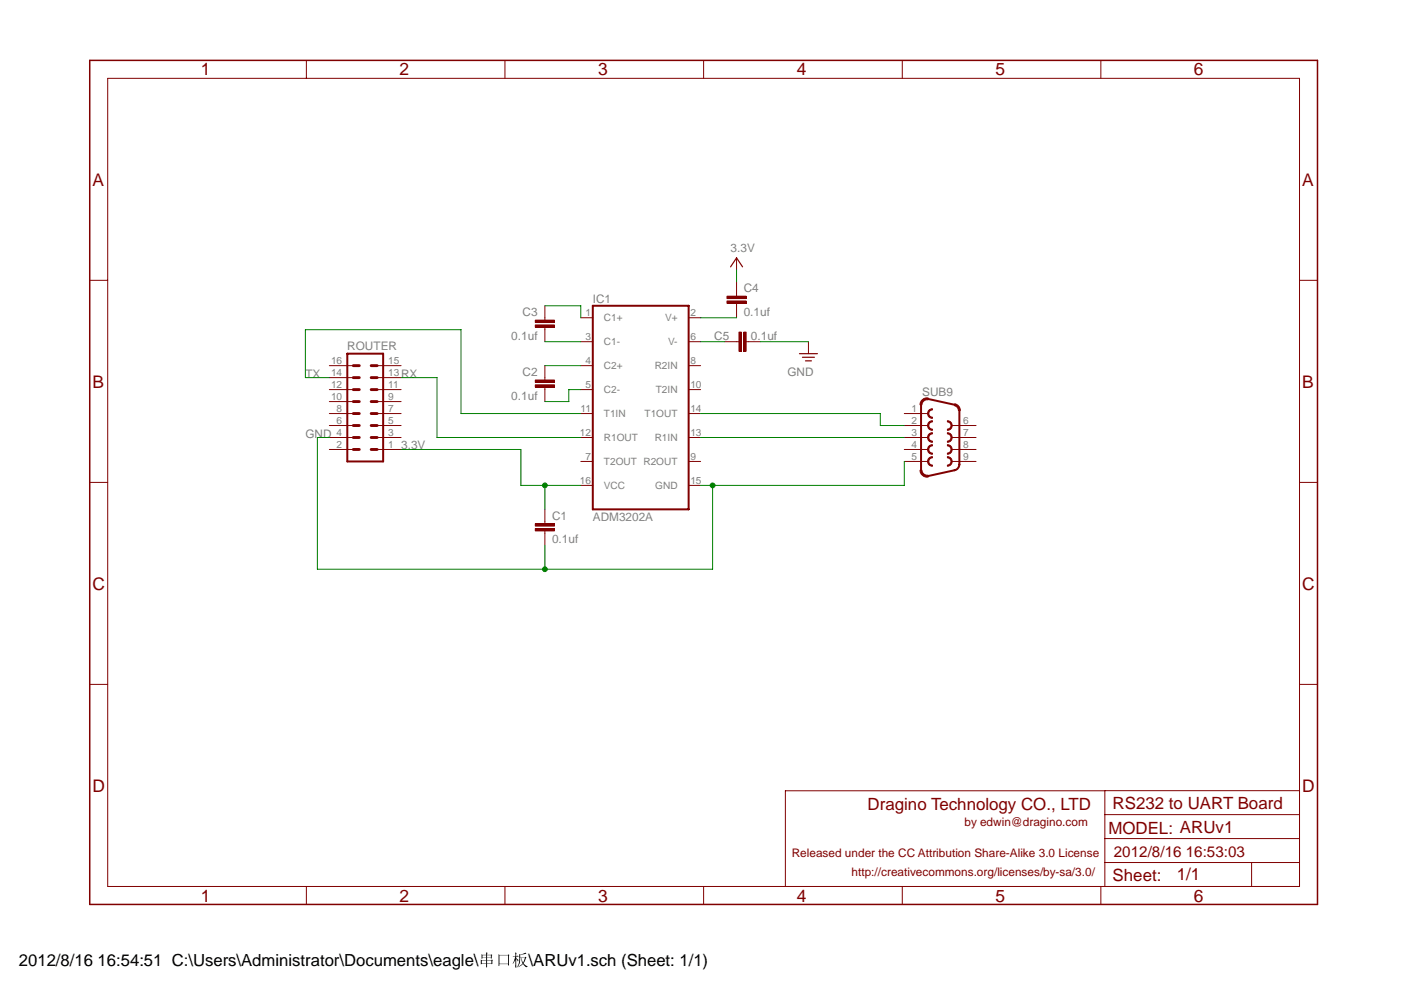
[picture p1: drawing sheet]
<?xml version="1.0" encoding="utf-8"?>
<!DOCTYPE eagle SYSTEM "eagle.dtd">
<eagle version="6.1">
<drawing>
<settings>
<setting alwaysvectorfont="no"/>
<setting verticaltext="up"/>
</settings>
<grid distance="0.1" unitdist="inch" unit="inch" style="lines" multiple="1" display="no" altdistance="0.01" altunitdist="inch" altunit="inch"/>
<schematic xreflabel="%F%N/%S.%C%R" xrefpart="/%S.%C%R">
<libraries>
<library name="frames">
<symbols>
<symbol name="A4L-LOC">
<wire x1="256.54" y1="3.81" x2="256.54" y2="8.89" width="0.1016" layer="94"/>
<wire x1="256.54" y1="8.89" x2="256.54" y2="13.97" width="0.1016" layer="94"/>
<wire x1="256.54" y1="13.97" x2="256.54" y2="19.05" width="0.1016" layer="94"/>
<wire x1="256.54" y1="19.05" x2="256.54" y2="24.13" width="0.1016" layer="94"/>
<wire x1="215.265" y1="24.13" x2="256.54" y2="24.13" width="0.1016" layer="94"/>
<wire x1="246.38" y1="3.81" x2="246.38" y2="8.89" width="0.1016" layer="94"/>
<wire x1="246.38" y1="8.89" x2="256.54" y2="8.89" width="0.1016" layer="94"/>
<wire x1="246.38" y1="8.89" x2="215.265" y2="8.89" width="0.1016" layer="94"/>
<wire x1="215.265" y1="8.89" x2="215.265" y2="3.81" width="0.1016" layer="94"/>
<wire x1="215.265" y1="8.89" x2="215.265" y2="13.97" width="0.1016" layer="94"/>
<wire x1="215.265" y1="13.97" x2="256.54" y2="13.97" width="0.1016" layer="94"/>
<wire x1="215.265" y1="13.97" x2="215.265" y2="19.05" width="0.1016" layer="94"/>
<wire x1="215.265" y1="19.05" x2="256.54" y2="19.05" width="0.1016" layer="94"/>
<wire x1="215.265" y1="19.05" x2="215.265" y2="24.13" width="0.1016" layer="94"/>
<wire x1="215.2942" y1="24.1067" x2="147.5129" y2="24.1067" width="0.1016" layer="94"/>
<wire x1="147.5129" y1="24.1067" x2="147.5129" y2="3.9244" width="0.1016" layer="94"/>
<text x="231.17" y="15.24" size="2.54" layer="94">&gt;DRAWING_NAME</text>
<text x="217.17" y="10.16" size="2.286" layer="94">&gt;LAST_DATE_TIME</text>
<text x="230.505" y="5.08" size="2.54" layer="94">&gt;SHEET</text>
<text x="216.916" y="4.953" size="2.54" layer="94">Sheet:</text>
<text x="164.9595" y="19.9463" size="2.54" layer="94">Dragino Technology CO., LTD</text>
<text x="161.56" y="6.08" size="1.778" layer="94">http://creativecommons.org/licenses/by-sa/3.0/</text>
<text x="148.86" y="10.16" size="1.778" layer="94">Released under the CC Attribution Share-Alike 3.0 License</text>
<text x="185.4932" y="16.7072" size="1.778" layer="94">by edwin@dragino.com</text>
<text x="216" y="15" size="2.54" layer="94">MODEL:</text>
<frame x1="0" y1="0" x2="260.35" y2="179.07" columns="6" rows="4" layer="94"/>
</symbol>
</symbols>
<devicesets>
<deviceset name="A4L-LOC" prefix="FRAME" uservalue="yes">
<gates>
<gate name="G$1" symbol="A4L-LOC" x="0" y="0"/>
</gates>
<devices>
<device name="">
<technologies>
<technology name=""/>
</technologies>
</device>
</devices>
</deviceset>
</devicesets>
</library>
<library name="con-lstb">
<symbols>
<symbol name="MA08-2">
<wire x1="3.81" y1="-10.16" x2="-3.81" y2="-10.16" width="0.4064" layer="94"/>
<wire x1="1.27" y1="-2.54" x2="2.54" y2="-2.54" width="0.6096" layer="94"/>
<wire x1="1.27" y1="-5.08" x2="2.54" y2="-5.08" width="0.6096" layer="94"/>
<wire x1="1.27" y1="-7.62" x2="2.54" y2="-7.62" width="0.6096" layer="94"/>
<wire x1="-2.54" y1="-2.54" x2="-1.27" y2="-2.54" width="0.6096" layer="94"/>
<wire x1="-2.54" y1="-5.08" x2="-1.27" y2="-5.08" width="0.6096" layer="94"/>
<wire x1="-2.54" y1="-7.62" x2="-1.27" y2="-7.62" width="0.6096" layer="94"/>
<wire x1="1.27" y1="2.54" x2="2.54" y2="2.54" width="0.6096" layer="94"/>
<wire x1="1.27" y1="0" x2="2.54" y2="0" width="0.6096" layer="94"/>
<wire x1="-2.54" y1="2.54" x2="-1.27" y2="2.54" width="0.6096" layer="94"/>
<wire x1="-2.54" y1="0" x2="-1.27" y2="0" width="0.6096" layer="94"/>
<wire x1="1.27" y1="10.16" x2="2.54" y2="10.16" width="0.6096" layer="94"/>
<wire x1="1.27" y1="7.62" x2="2.54" y2="7.62" width="0.6096" layer="94"/>
<wire x1="1.27" y1="5.08" x2="2.54" y2="5.08" width="0.6096" layer="94"/>
<wire x1="-2.54" y1="10.16" x2="-1.27" y2="10.16" width="0.6096" layer="94"/>
<wire x1="-2.54" y1="7.62" x2="-1.27" y2="7.62" width="0.6096" layer="94"/>
<wire x1="-2.54" y1="5.08" x2="-1.27" y2="5.08" width="0.6096" layer="94"/>
<wire x1="-3.81" y1="12.7" x2="-3.81" y2="-10.16" width="0.4064" layer="94"/>
<wire x1="3.81" y1="-10.16" x2="3.81" y2="12.7" width="0.4064" layer="94"/>
<wire x1="-3.81" y1="12.7" x2="3.81" y2="12.7" width="0.4064" layer="94"/>
<text x="-3.81" y="-12.7" size="1.778" layer="96">&gt;VALUE</text>
<text x="-3.81" y="13.462" size="1.778" layer="95">&gt;NAME</text>
<pin name="1" x="7.62" y="-7.62" visible="pad" length="middle" direction="pas" swaplevel="1" rot="R180"/>
<pin name="3" x="7.62" y="-5.08" visible="pad" length="middle" direction="pas" swaplevel="1" rot="R180"/>
<pin name="5" x="7.62" y="-2.54" visible="pad" length="middle" direction="pas" swaplevel="1" rot="R180"/>
<pin name="2" x="-7.62" y="-7.62" visible="pad" length="middle" direction="pas" swaplevel="1"/>
<pin name="4" x="-7.62" y="-5.08" visible="pad" length="middle" direction="pas" swaplevel="1"/>
<pin name="6" x="-7.62" y="-2.54" visible="pad" length="middle" direction="pas" swaplevel="1"/>
<pin name="7" x="7.62" y="0" visible="pad" length="middle" direction="pas" swaplevel="1" rot="R180"/>
<pin name="9" x="7.62" y="2.54" visible="pad" length="middle" direction="pas" swaplevel="1" rot="R180"/>
<pin name="8" x="-7.62" y="0" visible="pad" length="middle" direction="pas" swaplevel="1"/>
<pin name="10" x="-7.62" y="2.54" visible="pad" length="middle" direction="pas" swaplevel="1"/>
<pin name="11" x="7.62" y="5.08" visible="pad" length="middle" direction="pas" swaplevel="1" rot="R180"/>
<pin name="13" x="7.62" y="7.62" visible="pad" length="middle" direction="pas" swaplevel="1" rot="R180"/>
<pin name="15" x="7.62" y="10.16" visible="pad" length="middle" direction="pas" swaplevel="1" rot="R180"/>
<pin name="12" x="-7.62" y="5.08" visible="pad" length="middle" direction="pas" swaplevel="1"/>
<pin name="14" x="-7.62" y="7.62" visible="pad" length="middle" direction="pas" swaplevel="1"/>
<pin name="16" x="-7.62" y="10.16" visible="pad" length="middle" direction="pas" swaplevel="1"/>
</symbol>
</symbols>
<devicesets>
<deviceset name="MA08-2" prefix="SV" uservalue="yes">
<gates>
<gate name="G$1" symbol="MA08-2" x="0" y="0"/>
</gates>
<devices>
<device name="" package="MA08-2">
<connects>
<connect gate="G$1" pin="1" pad="1"/>
<connect gate="G$1" pin="10" pad="10"/>
<connect gate="G$1" pin="11" pad="11"/>
<connect gate="G$1" pin="12" pad="12"/>
<connect gate="G$1" pin="13" pad="13"/>
<connect gate="G$1" pin="14" pad="14"/>
<connect gate="G$1" pin="15" pad="15"/>
<connect gate="G$1" pin="16" pad="16"/>
<connect gate="G$1" pin="2" pad="2"/>
<connect gate="G$1" pin="3" pad="3"/>
<connect gate="G$1" pin="4" pad="4"/>
<connect gate="G$1" pin="5" pad="5"/>
<connect gate="G$1" pin="6" pad="6"/>
<connect gate="G$1" pin="7" pad="7"/>
<connect gate="G$1" pin="8" pad="8"/>
<connect gate="G$1" pin="9" pad="9"/>
</connects>
<technologies>
<technology name="">
<attribute name="MF" value="" constant="no"/>
<attribute name="MPN" value="" constant="no"/>
<attribute name="OC_FARNELL" value="unknown" constant="no"/>
<attribute name="OC_NEWARK" value="unknown" constant="no"/>
</technology>
</technologies>
</device>
</devices>
</deviceset>
</devicesets>
</library>
<library name="maxim - ??">
<symbols>
<symbol name="MAX3221">
<wire x1="-10.16" y1="17.78" x2="10.16" y2="17.78" width="0.4064" layer="94"/>
<wire x1="10.16" y1="-25.4" x2="10.16" y2="17.78" width="0.4064" layer="94"/>
<wire x1="10.16" y1="-25.4" x2="-10.16" y2="-25.4" width="0.4064" layer="94"/>
<wire x1="-10.16" y1="17.78" x2="-10.16" y2="-25.4" width="0.4064" layer="94"/>
<text x="-10.16" y="18.415" size="1.778" layer="95">&gt;NAME</text>
<text x="-10.16" y="-27.94" size="1.778" layer="96">&gt;VALUE</text>
<pin name="C1+" x="-12.7" y="15.24" length="short" direction="pas"/>
<pin name="C1-" x="-12.7" y="10.16" length="short" direction="pas"/>
<pin name="C2+" x="-12.7" y="5.08" length="short" direction="pas"/>
<pin name="C2-" x="-12.7" y="0" length="short" direction="pas"/>
<pin name="T1IN" x="-12.7" y="-5.08" length="short" direction="in"/>
<pin name="R1OUT" x="-12.7" y="-10.16" length="short" direction="out"/>
<pin name="V+" x="12.7" y="15.24" length="short" direction="pas" rot="R180"/>
<pin name="V-" x="12.7" y="10.16" length="short" direction="pas" rot="R180"/>
<pin name="T1OUT" x="12.7" y="-5.08" length="short" direction="out" rot="R180"/>
<pin name="R1IN" x="12.7" y="-10.16" length="short" direction="in" rot="R180"/>
<pin name="R2OUT" x="12.7" y="-15.24" length="short" direction="in" rot="R180"/>
<pin name="R2IN" x="12.7" y="5.08" length="short" direction="in" rot="R180"/>
<pin name="T2IN" x="12.7" y="0" length="short" direction="in" rot="R180"/>
<pin name="T2OUT" x="-12.7" y="-15.24" length="short" direction="in"/>
<pin name="VCC" x="-12.7" y="-20.32" length="short"/>
<pin name="GND" x="12.7" y="-20.32" length="short" rot="R180"/>
</symbol>
</symbols>
<devicesets>
<deviceset name="MAX3221*" prefix="IC">
<gates>
<gate name="G$1" symbol="MAX3221" x="0" y="0"/>
</gates>
<devices>
<device name="AE" package="SSOP16">
<connects>
<connect gate="G$1" pin="C1+" pad="1"/>
<connect gate="G$1" pin="C1-" pad="3"/>
<connect gate="G$1" pin="C2+" pad="4"/>
<connect gate="G$1" pin="C2-" pad="5"/>
<connect gate="G$1" pin="GND" pad="15"/>
<connect gate="G$1" pin="R1IN" pad="13"/>
<connect gate="G$1" pin="R1OUT" pad="12"/>
<connect gate="G$1" pin="R2IN" pad="8"/>
<connect gate="G$1" pin="R2OUT" pad="9"/>
<connect gate="G$1" pin="T1IN" pad="11"/>
<connect gate="G$1" pin="T1OUT" pad="14"/>
<connect gate="G$1" pin="T2IN" pad="10"/>
<connect gate="G$1" pin="T2OUT" pad="7"/>
<connect gate="G$1" pin="V+" pad="2"/>
<connect gate="G$1" pin="V-" pad="6"/>
<connect gate="G$1" pin="VCC" pad="16"/>
</connects>
<technologies>
<technology name="C">
<attribute name="MF" value="MAXIM" constant="no"/>
<attribute name="MPN" value="MAX3221CAE+" constant="no"/>
<attribute name="OC_FARNELL" value="9724508" constant="no"/>
<attribute name="OC_NEWARK" value="53K7474" constant="no"/>
</technology>
<technology name="E">
<attribute name="MF" value="MAXIM" constant="no"/>
<attribute name="MPN" value="MAX3221EAE+" constant="no"/>
<attribute name="OC_FARNELL" value="9725440" constant="no"/>
<attribute name="OC_NEWARK" value="68K4609" constant="no"/>
</technology>
</technologies>
</device>
<device name="UE" package="TSSOP16">
<connects>
<connect gate="G$1" pin="C1+" pad="1"/>
<connect gate="G$1" pin="C1-" pad="3"/>
<connect gate="G$1" pin="C2+" pad="4"/>
<connect gate="G$1" pin="C2-" pad="5"/>
<connect gate="G$1" pin="GND" pad="15"/>
<connect gate="G$1" pin="R1IN" pad="13"/>
<connect gate="G$1" pin="R1OUT" pad="12"/>
<connect gate="G$1" pin="R2IN" pad="8"/>
<connect gate="G$1" pin="R2OUT" pad="9"/>
<connect gate="G$1" pin="T1IN" pad="11"/>
<connect gate="G$1" pin="T1OUT" pad="14"/>
<connect gate="G$1" pin="T2IN" pad="10"/>
<connect gate="G$1" pin="T2OUT" pad="7"/>
<connect gate="G$1" pin="V+" pad="2"/>
<connect gate="G$1" pin="V-" pad="6"/>
<connect gate="G$1" pin="VCC" pad="16"/>
</connects>
<technologies>
<technology name="C">
<attribute name="MF" value="MAXIM" constant="no"/>
<attribute name="MPN" value="MAX3221CUE+" constant="no"/>
<attribute name="OC_FARNELL" value="1379915" constant="no"/>
<attribute name="OC_NEWARK" value="68K4608" constant="no"/>
</technology>
<technology name="E">
<attribute name="MF" value="MAXIM" constant="no"/>
<attribute name="MPN" value="MAX3221EUE+" constant="no"/>
<attribute name="OC_FARNELL" value="1379916" constant="no"/>
<attribute name="OC_NEWARK" value="67K4827" constant="no"/>
</technology>
</technologies>
</device>
</devices>
</deviceset>
</devicesets>
</library>
<library name="resistor">
<symbols>
<symbol name="C-EU">
<wire x1="0" y1="0" x2="0" y2="-0.508" width="0.1524" layer="94"/>
<wire x1="0" y1="-2.54" x2="0" y2="-2.032" width="0.1524" layer="94"/>
<text x="1.524" y="0.381" size="1.778" layer="95">&gt;NAME</text>
<text x="1.524" y="-4.699" size="1.778" layer="96">&gt;VALUE</text>
<rectangle x1="-2.032" y1="-2.032" x2="2.032" y2="-1.524" layer="94"/>
<rectangle x1="-2.032" y1="-1.016" x2="2.032" y2="-0.508" layer="94"/>
<pin name="1" x="0" y="2.54" visible="off" length="short" direction="pas" swaplevel="1" rot="R270"/>
<pin name="2" x="0" y="-5.08" visible="off" length="short" direction="pas" swaplevel="1" rot="R90"/>
</symbol>
</symbols>
<devicesets>
<deviceset name="C-EU" prefix="C" uservalue="yes">
<gates>
<gate name="G$1" symbol="C-EU" x="0" y="0"/>
</gates>
<devices>
<device name="C0402" package="C0402">
<connects>
<connect gate="G$1" pin="1" pad="1"/>
<connect gate="G$1" pin="2" pad="2"/>
</connects>
<technologies>
<technology name=""/>
</technologies>
</device>
<device name="C0504" package="C0504">
<connects>
<connect gate="G$1" pin="1" pad="1"/>
<connect gate="G$1" pin="2" pad="2"/>
</connects>
<technologies>
<technology name=""/>
</technologies>
</device>
<device name="C0603" package="C0603">
<connects>
<connect gate="G$1" pin="1" pad="1"/>
<connect gate="G$1" pin="2" pad="2"/>
</connects>
<technologies>
<technology name=""/>
</technologies>
</device>
<device name="C0805" package="C0805">
<connects>
<connect gate="G$1" pin="1" pad="1"/>
<connect gate="G$1" pin="2" pad="2"/>
</connects>
<technologies>
<technology name=""/>
</technologies>
</device>
<device name="C1005" package="C1005">
<connects>
<connect gate="G$1" pin="1" pad="1"/>
<connect gate="G$1" pin="2" pad="2"/>
</connects>
<technologies>
<technology name=""/>
</technologies>
</device>
<device name="C1206" package="C1206">
<connects>
<connect gate="G$1" pin="1" pad="1"/>
<connect gate="G$1" pin="2" pad="2"/>
</connects>
<technologies>
<technology name=""/>
</technologies>
</device>
<device name="C1210" package="C1210">
<connects>
<connect gate="G$1" pin="1" pad="1"/>
<connect gate="G$1" pin="2" pad="2"/>
</connects>
<technologies>
<technology name=""/>
</technologies>
</device>
<device name="C1310" package="C1310">
<connects>
<connect gate="G$1" pin="1" pad="1"/>
<connect gate="G$1" pin="2" pad="2"/>
</connects>
<technologies>
<technology name=""/>
</technologies>
</device>
<device name="C1608" package="C1608">
<connects>
<connect gate="G$1" pin="1" pad="1"/>
<connect gate="G$1" pin="2" pad="2"/>
</connects>
<technologies>
<technology name=""/>
</technologies>
</device>
<device name="C1812" package="C1812">
<connects>
<connect gate="G$1" pin="1" pad="1"/>
<connect gate="G$1" pin="2" pad="2"/>
</connects>
<technologies>
<technology name=""/>
</technologies>
</device>
<device name="C1825" package="C1825">
<connects>
<connect gate="G$1" pin="1" pad="1"/>
<connect gate="G$1" pin="2" pad="2"/>
</connects>
<technologies>
<technology name=""/>
</technologies>
</device>
<device name="C2012" package="C2012">
<connects>
<connect gate="G$1" pin="1" pad="1"/>
<connect gate="G$1" pin="2" pad="2"/>
</connects>
<technologies>
<technology name=""/>
</technologies>
</device>
<device name="C3216" package="C3216">
<connects>
<connect gate="G$1" pin="1" pad="1"/>
<connect gate="G$1" pin="2" pad="2"/>
</connects>
<technologies>
<technology name=""/>
</technologies>
</device>
<device name="C3225" package="C3225">
<connects>
<connect gate="G$1" pin="1" pad="1"/>
<connect gate="G$1" pin="2" pad="2"/>
</connects>
<technologies>
<technology name=""/>
</technologies>
</device>
<device name="C4532" package="C4532">
<connects>
<connect gate="G$1" pin="1" pad="1"/>
<connect gate="G$1" pin="2" pad="2"/>
</connects>
<technologies>
<technology name=""/>
</technologies>
</device>
<device name="C4564" package="C4564">
<connects>
<connect gate="G$1" pin="1" pad="1"/>
<connect gate="G$1" pin="2" pad="2"/>
</connects>
<technologies>
<technology name=""/>
</technologies>
</device>
<device name="025-024X044" package="C025-024X044">
<connects>
<connect gate="G$1" pin="1" pad="1"/>
<connect gate="G$1" pin="2" pad="2"/>
</connects>
<technologies>
<technology name=""/>
</technologies>
</device>
<device name="025-025X050" package="C025-025X050">
<connects>
<connect gate="G$1" pin="1" pad="1"/>
<connect gate="G$1" pin="2" pad="2"/>
</connects>
<technologies>
<technology name=""/>
</technologies>
</device>
<device name="025-030X050" package="C025-030X050">
<connects>
<connect gate="G$1" pin="1" pad="1"/>
<connect gate="G$1" pin="2" pad="2"/>
</connects>
<technologies>
<technology name=""/>
</technologies>
</device>
<device name="025-040X050" package="C025-040X050">
<connects>
<connect gate="G$1" pin="1" pad="1"/>
<connect gate="G$1" pin="2" pad="2"/>
</connects>
<technologies>
<technology name=""/>
</technologies>
</device>
<device name="025-050X050" package="C025-050X050">
<connects>
<connect gate="G$1" pin="1" pad="1"/>
<connect gate="G$1" pin="2" pad="2"/>
</connects>
<technologies>
<technology name=""/>
</technologies>
</device>
<device name="025-060X050" package="C025-060X050">
<connects>
<connect gate="G$1" pin="1" pad="1"/>
<connect gate="G$1" pin="2" pad="2"/>
</connects>
<technologies>
<technology name=""/>
</technologies>
</device>
<device name="C025_050-024X070" package="C025_050-024X070">
<connects>
<connect gate="G$1" pin="1" pad="1"/>
<connect gate="G$1" pin="2" pad="2"/>
</connects>
<technologies>
<technology name=""/>
</technologies>
</device>
<device name="025_050-025X075" package="C025_050-025X075">
<connects>
<connect gate="G$1" pin="1" pad="1"/>
<connect gate="G$1" pin="2" pad="2"/>
</connects>
<technologies>
<technology name=""/>
</technologies>
</device>
<device name="025_050-035X075" package="C025_050-035X075">
<connects>
<connect gate="G$1" pin="1" pad="1"/>
<connect gate="G$1" pin="2" pad="2"/>
</connects>
<technologies>
<technology name=""/>
</technologies>
</device>
<device name="025_050-045X075" package="C025_050-045X075">
<connects>
<connect gate="G$1" pin="1" pad="1"/>
<connect gate="G$1" pin="2" pad="2"/>
</connects>
<technologies>
<technology name=""/>
</technologies>
</device>
<device name="025_050-055X075" package="C025_050-055X075">
<connects>
<connect gate="G$1" pin="1" pad="1"/>
<connect gate="G$1" pin="2" pad="2"/>
</connects>
<technologies>
<technology name=""/>
</technologies>
</device>
<device name="050-024X044" package="C050-024X044">
<connects>
<connect gate="G$1" pin="1" pad="1"/>
<connect gate="G$1" pin="2" pad="2"/>
</connects>
<technologies>
<technology name=""/>
</technologies>
</device>
<device name="050-025X075" package="C050-025X075">
<connects>
<connect gate="G$1" pin="1" pad="1"/>
<connect gate="G$1" pin="2" pad="2"/>
</connects>
<technologies>
<technology name=""/>
</technologies>
</device>
<device name="050-045X075" package="C050-045X075">
<connects>
<connect gate="G$1" pin="1" pad="1"/>
<connect gate="G$1" pin="2" pad="2"/>
</connects>
<technologies>
<technology name=""/>
</technologies>
</device>
<device name="050-030X075" package="C050-030X075">
<connects>
<connect gate="G$1" pin="1" pad="1"/>
<connect gate="G$1" pin="2" pad="2"/>
</connects>
<technologies>
<technology name=""/>
</technologies>
</device>
<device name="050-050X075" package="C050-050X075">
<connects>
<connect gate="G$1" pin="1" pad="1"/>
<connect gate="G$1" pin="2" pad="2"/>
</connects>
<technologies>
<technology name=""/>
</technologies>
</device>
<device name="050-055X075" package="C050-055X075">
<connects>
<connect gate="G$1" pin="1" pad="1"/>
<connect gate="G$1" pin="2" pad="2"/>
</connects>
<technologies>
<technology name=""/>
</technologies>
</device>
<device name="050-075X075" package="C050-075X075">
<connects>
<connect gate="G$1" pin="1" pad="1"/>
<connect gate="G$1" pin="2" pad="2"/>
</connects>
<technologies>
<technology name=""/>
</technologies>
</device>
<device name="050H075X075" package="C050H075X075">
<connects>
<connect gate="G$1" pin="1" pad="1"/>
<connect gate="G$1" pin="2" pad="2"/>
</connects>
<technologies>
<technology name=""/>
</technologies>
</device>
<device name="075-032X103" package="C075-032X103">
<connects>
<connect gate="G$1" pin="1" pad="1"/>
<connect gate="G$1" pin="2" pad="2"/>
</connects>
<technologies>
<technology name=""/>
</technologies>
</device>
<device name="075-042X103" package="C075-042X103">
<connects>
<connect gate="G$1" pin="1" pad="1"/>
<connect gate="G$1" pin="2" pad="2"/>
</connects>
<technologies>
<technology name=""/>
</technologies>
</device>
<device name="075-052X106" package="C075-052X106">
<connects>
<connect gate="G$1" pin="1" pad="1"/>
<connect gate="G$1" pin="2" pad="2"/>
</connects>
<technologies>
<technology name=""/>
</technologies>
</device>
<device name="102-043X133" package="C102-043X133">
<connects>
<connect gate="G$1" pin="1" pad="1"/>
<connect gate="G$1" pin="2" pad="2"/>
</connects>
<technologies>
<technology name=""/>
</technologies>
</device>
<device name="102-054X133" package="C102-054X133">
<connects>
<connect gate="G$1" pin="1" pad="1"/>
<connect gate="G$1" pin="2" pad="2"/>
</connects>
<technologies>
<technology name=""/>
</technologies>
</device>
<device name="102-064X133" package="C102-064X133">
<connects>
<connect gate="G$1" pin="1" pad="1"/>
<connect gate="G$1" pin="2" pad="2"/>
</connects>
<technologies>
<technology name=""/>
</technologies>
</device>
<device name="102_152-062X184" package="C102_152-062X184">
<connects>
<connect gate="G$1" pin="1" pad="1"/>
<connect gate="G$1" pin="2" pad="2"/>
</connects>
<technologies>
<technology name=""/>
</technologies>
</device>
<device name="150-054X183" package="C150-054X183">
<connects>
<connect gate="G$1" pin="1" pad="1"/>
<connect gate="G$1" pin="2" pad="2"/>
</connects>
<technologies>
<technology name=""/>
</technologies>
</device>
<device name="150-064X183" package="C150-064X183">
<connects>
<connect gate="G$1" pin="1" pad="1"/>
<connect gate="G$1" pin="2" pad="2"/>
</connects>
<technologies>
<technology name=""/>
</technologies>
</device>
<device name="150-072X183" package="C150-072X183">
<connects>
<connect gate="G$1" pin="1" pad="1"/>
<connect gate="G$1" pin="2" pad="2"/>
</connects>
<technologies>
<technology name=""/>
</technologies>
</device>
<device name="150-084X183" package="C150-084X183">
<connects>
<connect gate="G$1" pin="1" pad="1"/>
<connect gate="G$1" pin="2" pad="2"/>
</connects>
<technologies>
<technology name=""/>
</technologies>
</device>
<device name="150-091X182" package="C150-091X182">
<connects>
<connect gate="G$1" pin="1" pad="1"/>
<connect gate="G$1" pin="2" pad="2"/>
</connects>
<technologies>
<technology name=""/>
</technologies>
</device>
<device name="225-062X268" package="C225-062X268">
<connects>
<connect gate="G$1" pin="1" pad="1"/>
<connect gate="G$1" pin="2" pad="2"/>
</connects>
<technologies>
<technology name=""/>
</technologies>
</device>
<device name="225-074X268" package="C225-074X268">
<connects>
<connect gate="G$1" pin="1" pad="1"/>
<connect gate="G$1" pin="2" pad="2"/>
</connects>
<technologies>
<technology name=""/>
</technologies>
</device>
<device name="225-087X268" package="C225-087X268">
<connects>
<connect gate="G$1" pin="1" pad="1"/>
<connect gate="G$1" pin="2" pad="2"/>
</connects>
<technologies>
<technology name=""/>
</technologies>
</device>
<device name="225-108X268" package="C225-108X268">
<connects>
<connect gate="G$1" pin="1" pad="1"/>
<connect gate="G$1" pin="2" pad="2"/>
</connects>
<technologies>
<technology name=""/>
</technologies>
</device>
<device name="225-113X268" package="C225-113X268">
<connects>
<connect gate="G$1" pin="1" pad="1"/>
<connect gate="G$1" pin="2" pad="2"/>
</connects>
<technologies>
<technology name=""/>
</technologies>
</device>
<device name="275-093X316" package="C275-093X316">
<connects>
<connect gate="G$1" pin="1" pad="1"/>
<connect gate="G$1" pin="2" pad="2"/>
</connects>
<technologies>
<technology name=""/>
</technologies>
</device>
<device name="275-113X316" package="C275-113X316">
<connects>
<connect gate="G$1" pin="1" pad="1"/>
<connect gate="G$1" pin="2" pad="2"/>
</connects>
<technologies>
<technology name=""/>
</technologies>
</device>
<device name="275-134X316" package="C275-134X316">
<connects>
<connect gate="G$1" pin="1" pad="1"/>
<connect gate="G$1" pin="2" pad="2"/>
</connects>
<technologies>
<technology name=""/>
</technologies>
</device>
<device name="275-205X316" package="C275-205X316">
<connects>
<connect gate="G$1" pin="1" pad="1"/>
<connect gate="G$1" pin="2" pad="2"/>
</connects>
<technologies>
<technology name=""/>
</technologies>
</device>
<device name="325-137X374" package="C325-137X374">
<connects>
<connect gate="G$1" pin="1" pad="1"/>
<connect gate="G$1" pin="2" pad="2"/>
</connects>
<technologies>
<technology name=""/>
</technologies>
</device>
<device name="325-162X374" package="C325-162X374">
<connects>
<connect gate="G$1" pin="1" pad="1"/>
<connect gate="G$1" pin="2" pad="2"/>
</connects>
<technologies>
<technology name=""/>
</technologies>
</device>
<device name="325-182X374" package="C325-182X374">
<connects>
<connect gate="G$1" pin="1" pad="1"/>
<connect gate="G$1" pin="2" pad="2"/>
</connects>
<technologies>
<technology name=""/>
</technologies>
</device>
<device name="375-192X418" package="C375-192X418">
<connects>
<connect gate="G$1" pin="1" pad="1"/>
<connect gate="G$1" pin="2" pad="2"/>
</connects>
<technologies>
<technology name=""/>
</technologies>
</device>
<device name="375-203X418" package="C375-203X418">
<connects>
<connect gate="G$1" pin="1" pad="1"/>
<connect gate="G$1" pin="2" pad="2"/>
</connects>
<technologies>
<technology name=""/>
</technologies>
</device>
<device name="050-035X075" package="C050-035X075">
<connects>
<connect gate="G$1" pin="1" pad="1"/>
<connect gate="G$1" pin="2" pad="2"/>
</connects>
<technologies>
<technology name=""/>
</technologies>
</device>
<device name="375-155X418" package="C375-155X418">
<connects>
<connect gate="G$1" pin="1" pad="1"/>
<connect gate="G$1" pin="2" pad="2"/>
</connects>
<technologies>
<technology name=""/>
</technologies>
</device>
<device name="075-063X106" package="C075-063X106">
<connects>
<connect gate="G$1" pin="1" pad="1"/>
<connect gate="G$1" pin="2" pad="2"/>
</connects>
<technologies>
<technology name=""/>
</technologies>
</device>
<device name="275-154X316" package="C275-154X316">
<connects>
<connect gate="G$1" pin="1" pad="1"/>
<connect gate="G$1" pin="2" pad="2"/>
</connects>
<technologies>
<technology name=""/>
</technologies>
</device>
<device name="275-173X316" package="C275-173X316">
<connects>
<connect gate="G$1" pin="1" pad="1"/>
<connect gate="G$1" pin="2" pad="2"/>
</connects>
<technologies>
<technology name=""/>
</technologies>
</device>
<device name="C0402K" package="C0402K">
<connects>
<connect gate="G$1" pin="1" pad="1"/>
<connect gate="G$1" pin="2" pad="2"/>
</connects>
<technologies>
<technology name=""/>
</technologies>
</device>
<device name="C0603K" package="C0603K">
<connects>
<connect gate="G$1" pin="1" pad="1"/>
<connect gate="G$1" pin="2" pad="2"/>
</connects>
<technologies>
<technology name=""/>
</technologies>
</device>
<device name="C0805K" package="C0805K">
<connects>
<connect gate="G$1" pin="1" pad="1"/>
<connect gate="G$1" pin="2" pad="2"/>
</connects>
<technologies>
<technology name=""/>
</technologies>
</device>
<device name="C1206K" package="C1206K">
<connects>
<connect gate="G$1" pin="1" pad="1"/>
<connect gate="G$1" pin="2" pad="2"/>
</connects>
<technologies>
<technology name=""/>
</technologies>
</device>
<device name="C1210K" package="C1210K">
<connects>
<connect gate="G$1" pin="1" pad="1"/>
<connect gate="G$1" pin="2" pad="2"/>
</connects>
<technologies>
<technology name=""/>
</technologies>
</device>
<device name="C1812K" package="C1812K">
<connects>
<connect gate="G$1" pin="1" pad="1"/>
<connect gate="G$1" pin="2" pad="2"/>
</connects>
<technologies>
<technology name=""/>
</technologies>
</device>
<device name="C1825K" package="C1825K">
<connects>
<connect gate="G$1" pin="1" pad="1"/>
<connect gate="G$1" pin="2" pad="2"/>
</connects>
<technologies>
<technology name=""/>
</technologies>
</device>
<device name="C2220K" package="C2220K">
<connects>
<connect gate="G$1" pin="1" pad="1"/>
<connect gate="G$1" pin="2" pad="2"/>
</connects>
<technologies>
<technology name=""/>
</technologies>
</device>
<device name="C2225K" package="C2225K">
<connects>
<connect gate="G$1" pin="1" pad="1"/>
<connect gate="G$1" pin="2" pad="2"/>
</connects>
<technologies>
<technology name=""/>
</technologies>
</device>
</devices>
</deviceset>
</devicesets>
</library>
<library name="supply2">
<symbols>
<symbol name="V+">
<wire x1="1.27" y1="-1.905" x2="0" y2="0" width="0.254" layer="94"/>
<wire x1="0" y1="0" x2="-1.27" y2="-1.905" width="0.254" layer="94"/>
<text x="-1.27" y="1.27" size="1.778" layer="96">&gt;VALUE</text>
<pin name="V+" x="0" y="-2.54" visible="off" length="short" direction="sup" rot="R90"/>
</symbol>
<symbol name="PE">
<wire x1="-1.27" y1="-0.762" x2="1.27" y2="-0.762" width="0.254" layer="94"/>
<wire x1="-0.635" y1="-1.524" x2="0.635" y2="-1.524" width="0.254" layer="94"/>
<wire x1="-1.905" y1="0" x2="1.905" y2="0" width="0.254" layer="94"/>
<text x="-4.445" y="-4.699" size="1.778" layer="96">&gt;VALUE</text>
<pin name="PE" x="0" y="2.54" visible="off" length="short" direction="sup" rot="R270"/>
</symbol>
</symbols>
<devicesets>
<deviceset name="V+" prefix="SUPPLY">
<gates>
<gate name="1" symbol="V+" x="0" y="0"/>
</gates>
<devices>
<device name="">
<technologies>
<technology name=""/>
</technologies>
</device>
</devices>
</deviceset>
<deviceset name="PE" prefix="SUPPLY">
<gates>
<gate name="PE" symbol="PE" x="0" y="0"/>
</gates>
<devices>
<device name="">
<technologies>
<technology name=""/>
</technologies>
</device>
</devices>
</deviceset>
</devicesets>
</library>
<library name="con-subd">
<symbols>
<symbol name="F09">
<wire x1="-1.651" y1="3.429" x2="-1.651" y2="1.651" width="0.254" layer="94" curve="180" cap="flat"/>
<wire x1="1.524" y1="1.651" x2="1.524" y2="3.429" width="0.254" layer="94" curve="180" cap="flat"/>
<wire x1="-1.651" y1="5.969" x2="-1.651" y2="4.191" width="0.254" layer="94" curve="180" cap="flat"/>
<wire x1="1.524" y1="-3.429" x2="1.524" y2="-1.651" width="0.254" layer="94" curve="180" cap="flat"/>
<wire x1="-1.651" y1="0.889" x2="-1.651" y2="-0.889" width="0.254" layer="94" curve="180" cap="flat"/>
<wire x1="1.524" y1="-0.889" x2="1.524" y2="0.889" width="0.254" layer="94" curve="180" cap="flat"/>
<wire x1="-1.651" y1="-1.651" x2="-1.651" y2="-3.429" width="0.254" layer="94" curve="180" cap="flat"/>
<wire x1="1.524" y1="-5.969" x2="1.524" y2="-4.191" width="0.254" layer="94" curve="180" cap="flat"/>
<wire x1="-1.651" y1="-4.191" x2="-1.651" y2="-5.969" width="0.254" layer="94" curve="180" cap="flat"/>
<wire x1="-4.064" y1="6.9312" x2="-2.5226" y2="8.172" width="0.4064" layer="94" curve="-102.324066" cap="flat"/>
<wire x1="-2.5226" y1="8.1718" x2="3.0654" y2="6.9494" width="0.4064" layer="94"/>
<wire x1="3.0654" y1="6.9495" x2="4.0642" y2="5.7088" width="0.4064" layer="94" curve="-77.655139" cap="flat"/>
<wire x1="4.064" y1="-5.7088" x2="4.064" y2="5.7088" width="0.4064" layer="94"/>
<wire x1="3.0654" y1="-6.9494" x2="4.064" y2="-5.7088" width="0.4064" layer="94" curve="77.657889"/>
<wire x1="-4.064" y1="-6.9312" x2="-4.064" y2="6.9312" width="0.4064" layer="94"/>
<wire x1="-2.5226" y1="-8.1718" x2="3.0654" y2="-6.9494" width="0.4064" layer="94"/>
<wire x1="-4.064" y1="-6.9312" x2="-2.5226" y2="-8.1719" width="0.4064" layer="94" curve="102.337599" cap="flat"/>
<text x="-3.81" y="-10.795" size="1.778" layer="96">&gt;VALUE</text>
<text x="-3.81" y="8.89" size="1.778" layer="95">&gt;NAME</text>
<pin name="1" x="-7.62" y="5.08" visible="pad" length="middle" direction="pas"/>
<pin name="6" x="7.62" y="2.54" visible="pad" length="middle" direction="pas" rot="R180"/>
<pin name="2" x="-7.62" y="2.54" visible="pad" length="middle" direction="pas"/>
<pin name="7" x="7.62" y="0" visible="pad" length="middle" direction="pas" rot="R180"/>
<pin name="3" x="-7.62" y="0" visible="pad" length="middle" direction="pas"/>
<pin name="8" x="7.62" y="-2.54" visible="pad" length="middle" direction="pas" rot="R180"/>
<pin name="4" x="-7.62" y="-2.54" visible="pad" length="middle" direction="pas"/>
<pin name="9" x="7.62" y="-5.08" visible="pad" length="middle" direction="pas" rot="R180"/>
<pin name="5" x="-7.62" y="-5.08" visible="pad" length="middle" direction="pas"/>
</symbol>
</symbols>
<devicesets>
<deviceset name="F09" prefix="X" uservalue="yes">
<gates>
<gate name="G$1" symbol="F09" x="0" y="0"/>
</gates>
<devices>
<device name="D" package="F09D">
<connects>
<connect gate="G$1" pin="1" pad="1"/>
<connect gate="G$1" pin="2" pad="2"/>
<connect gate="G$1" pin="3" pad="3"/>
<connect gate="G$1" pin="4" pad="4"/>
<connect gate="G$1" pin="5" pad="5"/>
<connect gate="G$1" pin="6" pad="6"/>
<connect gate="G$1" pin="7" pad="7"/>
<connect gate="G$1" pin="8" pad="8"/>
<connect gate="G$1" pin="9" pad="9"/>
</connects>
<technologies>
<technology name="">
<attribute name="MF" value="" constant="no"/>
<attribute name="MPN" value="" constant="no"/>
<attribute name="OC_FARNELL" value="unknown" constant="no"/>
<attribute name="OC_NEWARK" value="unknown" constant="no"/>
</technology>
</technologies>
</device>
<device name="H" package="F09H">
<connects>
<connect gate="G$1" pin="1" pad="1"/>
<connect gate="G$1" pin="2" pad="2"/>
<connect gate="G$1" pin="3" pad="3"/>
<connect gate="G$1" pin="4" pad="4"/>
<connect gate="G$1" pin="5" pad="5"/>
<connect gate="G$1" pin="6" pad="6"/>
<connect gate="G$1" pin="7" pad="7"/>
<connect gate="G$1" pin="8" pad="8"/>
<connect gate="G$1" pin="9" pad="9"/>
</connects>
<technologies>
<technology name="">
<attribute name="MF" value="" constant="no"/>
<attribute name="MPN" value="" constant="no"/>
<attribute name="OC_FARNELL" value="unknown" constant="no"/>
<attribute name="OC_NEWARK" value="unknown" constant="no"/>
</technology>
</technologies>
</device>
<device name="HP" package="F09HP">
<connects>
<connect gate="G$1" pin="1" pad="1"/>
<connect gate="G$1" pin="2" pad="2"/>
<connect gate="G$1" pin="3" pad="3"/>
<connect gate="G$1" pin="4" pad="4"/>
<connect gate="G$1" pin="5" pad="5"/>
<connect gate="G$1" pin="6" pad="6"/>
<connect gate="G$1" pin="7" pad="7"/>
<connect gate="G$1" pin="8" pad="8"/>
<connect gate="G$1" pin="9" pad="9"/>
</connects>
<technologies>
<technology name="">
<attribute name="MF" value="" constant="no"/>
<attribute name="MPN" value="" constant="no"/>
<attribute name="OC_FARNELL" value="unknown" constant="no"/>
<attribute name="OC_NEWARK" value="unknown" constant="no"/>
</technology>
</technologies>
</device>
<device name="V" package="F09V">
<connects>
<connect gate="G$1" pin="1" pad="1"/>
<connect gate="G$1" pin="2" pad="2"/>
<connect gate="G$1" pin="3" pad="3"/>
<connect gate="G$1" pin="4" pad="4"/>
<connect gate="G$1" pin="5" pad="5"/>
<connect gate="G$1" pin="6" pad="6"/>
<connect gate="G$1" pin="7" pad="7"/>
<connect gate="G$1" pin="8" pad="8"/>
<connect gate="G$1" pin="9" pad="9"/>
</connects>
<technologies>
<technology name="">
<attribute name="MF" value="" constant="no"/>
<attribute name="MPN" value="" constant="no"/>
<attribute name="OC_FARNELL" value="unknown" constant="no"/>
<attribute name="OC_NEWARK" value="unknown" constant="no"/>
</technology>
</technologies>
</device>
<device name="VP" package="F09VP">
<connects>
<connect gate="G$1" pin="1" pad="1"/>
<connect gate="G$1" pin="2" pad="2"/>
<connect gate="G$1" pin="3" pad="3"/>
<connect gate="G$1" pin="4" pad="4"/>
<connect gate="G$1" pin="5" pad="5"/>
<connect gate="G$1" pin="6" pad="6"/>
<connect gate="G$1" pin="7" pad="7"/>
<connect gate="G$1" pin="8" pad="8"/>
<connect gate="G$1" pin="9" pad="9"/>
</connects>
<technologies>
<technology name="">
<attribute name="MF" value="" constant="no"/>
<attribute name="MPN" value="" constant="no"/>
<attribute name="OC_FARNELL" value="unknown" constant="no"/>
<attribute name="OC_NEWARK" value="unknown" constant="no"/>
</technology>
</technologies>
</device>
<device name="VB" package="F09VB">
<connects>
<connect gate="G$1" pin="1" pad="1"/>
<connect gate="G$1" pin="2" pad="2"/>
<connect gate="G$1" pin="3" pad="3"/>
<connect gate="G$1" pin="4" pad="4"/>
<connect gate="G$1" pin="5" pad="5"/>
<connect gate="G$1" pin="6" pad="6"/>
<connect gate="G$1" pin="7" pad="7"/>
<connect gate="G$1" pin="8" pad="8"/>
<connect gate="G$1" pin="9" pad="9"/>
</connects>
<technologies>
<technology name="">
<attribute name="MF" value="" constant="no"/>
<attribute name="MPN" value="" constant="no"/>
<attribute name="OC_FARNELL" value="unknown" constant="no"/>
<attribute name="OC_NEWARK" value="unknown" constant="no"/>
</technology>
</technologies>
</device>
</devices>
</deviceset>
</devicesets>
</library>
</libraries>
<attributes>
</attributes>
<variantdefs>
</variantdefs>
<classes>
<class number="0" name="default" width="0" drill="0">
</class>
</classes>
<parts>
<part name="FRAME1" library="frames" deviceset="A4L-LOC" device=""/>
<part name="ROUTER" library="con-lstb" deviceset="MA08-2" device=""/>
<part name="IC1" library="maxim - ??" deviceset="MAX3221*" device="UE" technology="C" value="ADM3202A"/>
<part name="C2" library="resistor" deviceset="C-EU" device="C0402" value="0.1uf"/>
<part name="C3" library="resistor" deviceset="C-EU" device="C0402" value="0.1uf"/>
<part name="C4" library="resistor" deviceset="C-EU" device="C0402" value="0.1uf"/>
<part name="C5" library="resistor" deviceset="C-EU" device="C0402" value="0.1uf"/>
<part name="C1" library="resistor" deviceset="C-EU" device="C0402" value="0.1uf"/>
<part name="SUPPLY1" library="supply2" deviceset="V+" device="" value="3.3V"/>
<part name="GND" library="supply2" deviceset="PE" device="" value="GND"/>
<part name="SUB9" library="con-subd" deviceset="F09" device="HP"/>
</parts>
<sheets>
<sheet>
<plain>
<text x="224.536" y="2.54" size="2.54" layer="94">RS232 to UART Board</text>
</plain>
<instances>
<instance part="FRAME1" gate="G$1" x="7.62" y="-17.78"/>
<instance part="ROUTER" gate="G$1" x="66.04" y="86.36"/>
<instance part="IC1" gate="G$1" x="124.46" y="91.44"/>
<instance part="C2" gate="G$1" x="104.14" y="91.44" smashed="yes" rot="R180">
<attribute name="NAME" x="102.616" y="96.139" size="1.778" layer="95" rot="R180"/>
<attribute name="VALUE" x="102.616" y="91.059" size="1.778" layer="96" rot="R180"/>
</instance>
<instance part="C3" gate="G$1" x="104.14" y="106.68" rot="MR0"/>
<instance part="C4" gate="G$1" x="144.78" y="111.76"/>
<instance part="C5" gate="G$1" x="147.32" y="101.6" smashed="yes" rot="MR90">
<attribute name="NAME" x="143.256" y="101.981" size="1.778" layer="95" rot="MR0"/>
<attribute name="VALUE" x="153.416" y="101.981" size="1.778" layer="96" rot="MR0"/>
</instance>
<instance part="C1" gate="G$1" x="104.14" y="63.5"/>
<instance part="SUPPLY1" gate="1" x="144.78" y="119.38"/>
<instance part="GND" gate="PE" x="160.02" y="99.06"/>
<instance part="SUB9" gate="G$1" x="187.96" y="81.28"/>
</instances>
<busses>
</busses>
<nets>
<net name="GND" class="0">
<segment>
<wire x1="139.7" y1="71.12" x2="137.16" y2="71.12" width="0.1524" layer="91"/>
<wire x1="139.7" y1="53.34" x2="139.7" y2="71.12" width="0.1524" layer="91"/>
<wire x1="104.14" y1="53.34" x2="139.7" y2="53.34" width="0.1524" layer="91"/>
<wire x1="104.14" y1="58.42" x2="104.14" y2="53.34" width="0.1524" layer="91"/>
<wire x1="58.42" y1="81.28" x2="55.88" y2="81.28" width="0.1524" layer="91"/>
<wire x1="55.88" y1="81.28" x2="55.88" y2="53.34" width="0.1524" layer="91"/>
<wire x1="55.88" y1="53.34" x2="104.14" y2="53.34" width="0.1524" layer="91"/>
<wire x1="180.34" y1="71.12" x2="180.34" y2="76.2" width="0.1524" layer="91"/>
<wire x1="139.7" y1="71.12" x2="180.34" y2="71.12" width="0.1524" layer="91"/>
<junction x="104.14" y="53.34"/>
<junction x="139.7" y="71.12"/>
<label x="53.34" y="81.28" size="1.778" layer="95"/>
<pinref part="IC1" gate="G$1" pin="GND"/>
<pinref part="C1" gate="G$1" pin="2"/>
<pinref part="ROUTER" gate="G$1" pin="4"/>
<pinref part="SUB9" gate="G$1" pin="5"/>
</segment>
<segment>
<wire x1="149.86" y1="101.6" x2="160.02" y2="101.6" width="0.1524" layer="91"/>
<pinref part="C5" gate="G$1" pin="1"/>
<pinref part="GND" gate="PE" pin="PE"/>
</segment>
</net>
<net name="3.3V" class="0">
<segment>
<wire x1="73.66" y1="78.74" x2="83.82" y2="78.74" width="0.1524" layer="91"/>
<wire x1="83.82" y1="78.74" x2="99.06" y2="78.74" width="0.1524" layer="91"/>
<wire x1="99.06" y1="78.74" x2="99.06" y2="71.12" width="0.1524" layer="91"/>
<wire x1="99.06" y1="71.12" x2="104.14" y2="71.12" width="0.1524" layer="91"/>
<wire x1="104.14" y1="71.12" x2="111.76" y2="71.12" width="0.1524" layer="91"/>
<wire x1="104.14" y1="71.12" x2="104.14" y2="66.04" width="0.1524" layer="91"/>
<junction x="104.14" y="71.12"/>
<label x="73.66" y="78.74" size="1.778" layer="95"/>
<pinref part="ROUTER" gate="G$1" pin="1"/>
<pinref part="IC1" gate="G$1" pin="VCC"/>
<pinref part="C1" gate="G$1" pin="1"/>
</segment>
<segment>
<wire x1="144.78" y1="116.84" x2="144.78" y2="114.3" width="0.1524" layer="91"/>
<pinref part="C4" gate="G$1" pin="1"/>
<pinref part="SUPPLY1" gate="1" pin="V+"/>
</segment>
</net>
<net name="RX" class="0">
<segment>
<wire x1="111.76" y1="81.28" x2="109.22" y2="81.28" width="0.1524" layer="91"/>
<wire x1="109.22" y1="81.28" x2="81.28" y2="81.28" width="0.1524" layer="91"/>
<wire x1="81.28" y1="81.28" x2="81.28" y2="93.98" width="0.1524" layer="91"/>
<wire x1="73.66" y1="93.98" x2="76.2" y2="93.98" width="0.1524" layer="91"/>
<wire x1="81.28" y1="93.98" x2="76.2" y2="93.98" width="0.1524" layer="91"/>
<label x="73.66" y="93.98" size="1.778" layer="95"/>
<pinref part="IC1" gate="G$1" pin="R1OUT"/>
<pinref part="ROUTER" gate="G$1" pin="13"/>
</segment>
</net>
<net name="TX" class="0">
<segment>
<wire x1="111.76" y1="86.36" x2="109.22" y2="86.36" width="0.1524" layer="91"/>
<wire x1="109.22" y1="86.36" x2="86.36" y2="86.36" width="0.1524" layer="91"/>
<wire x1="86.36" y1="86.36" x2="86.36" y2="104.14" width="0.1524" layer="91"/>
<wire x1="86.36" y1="104.14" x2="53.34" y2="104.14" width="0.1524" layer="91"/>
<wire x1="58.42" y1="93.98" x2="53.34" y2="93.98" width="0.1524" layer="91"/>
<wire x1="53.34" y1="104.14" x2="53.34" y2="93.98" width="0.1524" layer="91"/>
<label x="53.34" y="93.98" size="1.778" layer="95"/>
<pinref part="IC1" gate="G$1" pin="T1IN"/>
<pinref part="ROUTER" gate="G$1" pin="14"/>
</segment>
</net>
<net name="N$1" class="0">
<segment>
<wire x1="104.14" y1="88.9" x2="109.22" y2="88.9" width="0.1524" layer="91"/>
<wire x1="109.22" y1="88.9" x2="109.22" y2="91.44" width="0.1524" layer="91"/>
<wire x1="109.22" y1="91.44" x2="111.76" y2="91.44" width="0.1524" layer="91"/>
<pinref part="C2" gate="G$1" pin="1"/>
<pinref part="IC1" gate="G$1" pin="C2-"/>
</segment>
</net>
<net name="N$2" class="0">
<segment>
<wire x1="104.14" y1="96.52" x2="111.76" y2="96.52" width="0.1524" layer="91"/>
<pinref part="C2" gate="G$1" pin="2"/>
<pinref part="IC1" gate="G$1" pin="C2+"/>
</segment>
</net>
<net name="N$3" class="0">
<segment>
<wire x1="104.14" y1="101.6" x2="111.76" y2="101.6" width="0.1524" layer="91"/>
<pinref part="C3" gate="G$1" pin="2"/>
<pinref part="IC1" gate="G$1" pin="C1-"/>
</segment>
</net>
<net name="N$4" class="0">
<segment>
<wire x1="104.14" y1="109.22" x2="111.76" y2="109.22" width="0.1524" layer="91"/>
<wire x1="111.76" y1="109.22" x2="111.76" y2="106.68" width="0.1524" layer="91"/>
<pinref part="C3" gate="G$1" pin="1"/>
<pinref part="IC1" gate="G$1" pin="C1+"/>
</segment>
</net>
<net name="N$5" class="0">
<segment>
<wire x1="137.16" y1="106.68" x2="142.24" y2="106.68" width="0.1524" layer="91"/>
<wire x1="142.24" y1="106.68" x2="144.78" y2="106.68" width="0.1524" layer="91"/>
<pinref part="IC1" gate="G$1" pin="V+"/>
<pinref part="C4" gate="G$1" pin="2"/>
</segment>
</net>
<net name="N$6" class="0">
<segment>
<wire x1="137.16" y1="101.6" x2="142.24" y2="101.6" width="0.1524" layer="91"/>
<pinref part="IC1" gate="G$1" pin="V-"/>
<pinref part="C5" gate="G$1" pin="2"/>
</segment>
</net>
<net name="N$7" class="0">
<segment>
<wire x1="137.16" y1="86.36" x2="175.26" y2="86.36" width="0.1524" layer="91"/>
<wire x1="175.26" y1="86.36" x2="175.26" y2="83.82" width="0.1524" layer="91"/>
<wire x1="175.26" y1="83.82" x2="180.34" y2="83.82" width="0.1524" layer="91"/>
<pinref part="IC1" gate="G$1" pin="T1OUT"/>
<pinref part="SUB9" gate="G$1" pin="2"/>
</segment>
</net>
<net name="N$8" class="0">
<segment>
<wire x1="137.16" y1="81.28" x2="180.34" y2="81.28" width="0.1524" layer="91"/>
<pinref part="IC1" gate="G$1" pin="R1IN"/>
<pinref part="SUB9" gate="G$1" pin="3"/>
</segment>
</net>
</nets>
</sheet>
</sheets>
</schematic>
</drawing>
</eagle>
